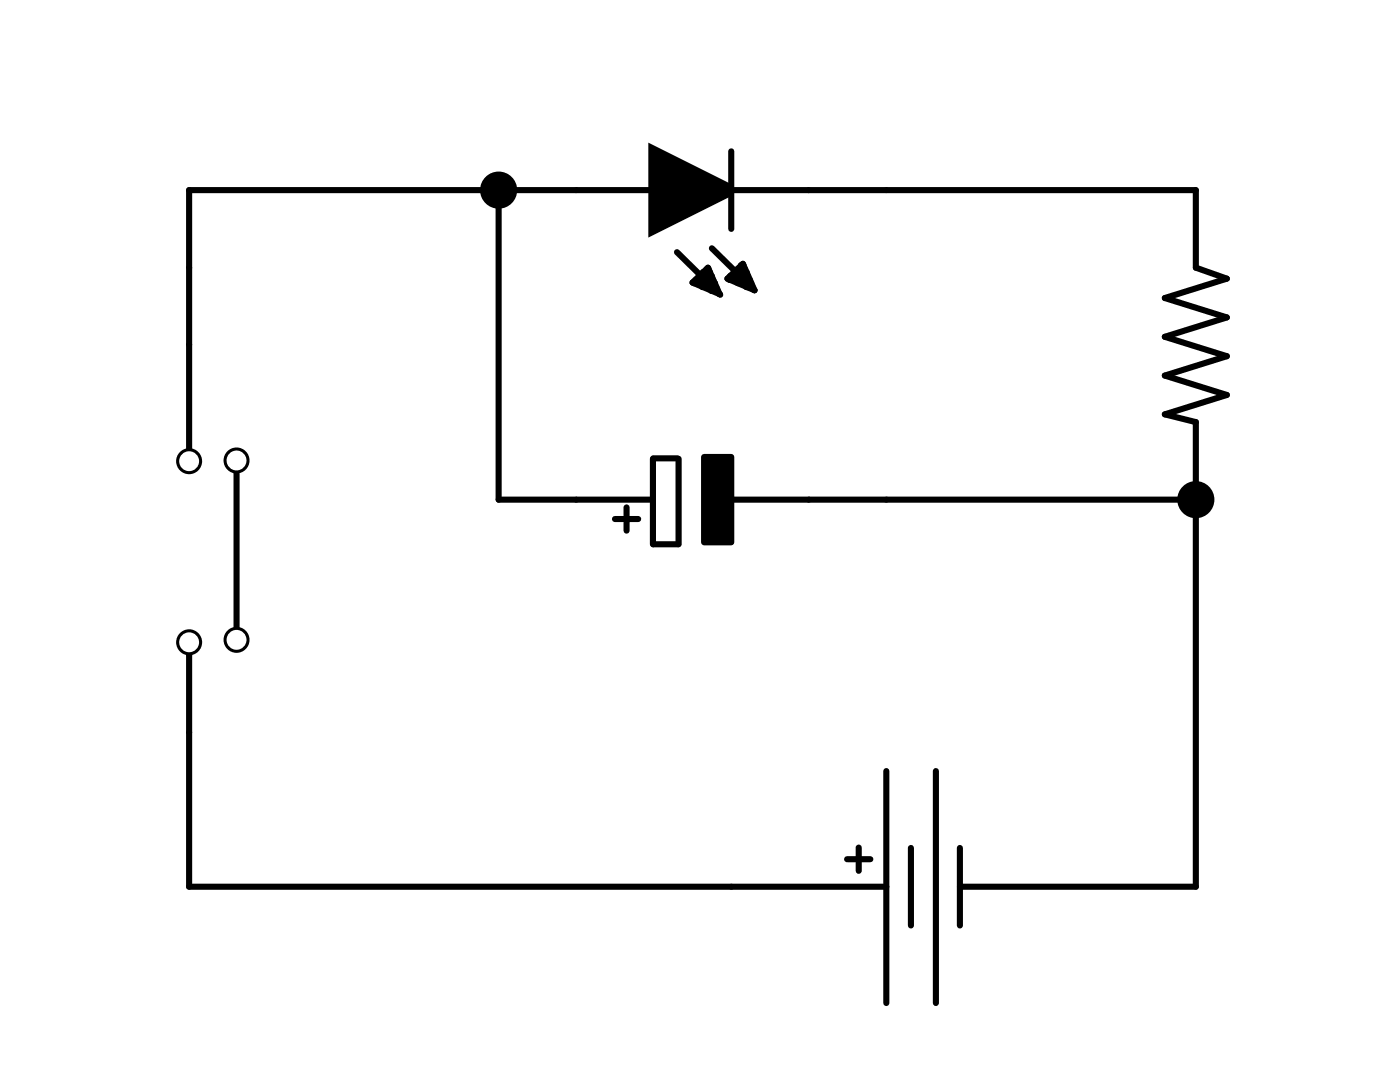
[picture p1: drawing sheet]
<?xml version="1.0" encoding="utf-8"?>
<!DOCTYPE eagle SYSTEM "eagle.dtd">
<!--
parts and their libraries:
SparkFun-LED: Licensing: CC v3.0 Share-Alike You are welcome to use this library for commercial purposes.
UG_2832HSWEG02: This work is placed in the public domain, and may be freely used for commercial and non-commercial work with the following conditions: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
-->
<eagle version="9.6.2">
<drawing>
<settings>
<setting alwaysvectorfont="no"/>
<setting keepoldvectorfont="yes"/>
<setting verticaltext="up"/>
</settings>
<grid distance="0.1" unitdist="inch" unit="inch" style="lines" multiple="1" display="no" altdistance="0.01" altunitdist="inch" altunit="inch"/>
<schematic xreflabel="%F%N/%S" xrefpart="/%S.%C%R">
<libraries>
<library name="SparkFun-LED">
<symbols>
<symbol name="LED">
<wire x1="1.27" y1="0" x2="0" y2="-2.54" width="0.254" layer="94"/>
<wire x1="0" y1="-2.54" x2="-1.27" y2="0" width="0.254" layer="94"/>
<wire x1="1.27" y1="-2.54" x2="0" y2="-2.54" width="0.254" layer="94"/>
<wire x1="0" y1="-2.54" x2="-1.27" y2="-2.54" width="0.254" layer="94"/>
<wire x1="1.27" y1="0" x2="0" y2="0" width="0.254" layer="94"/>
<wire x1="0" y1="0" x2="-1.27" y2="0" width="0.254" layer="94"/>
<wire x1="0" y1="0" x2="0" y2="-2.54" width="0.1524" layer="94"/>
<wire x1="-2.032" y1="-0.762" x2="-3.429" y2="-2.159" width="0.1524" layer="94"/>
<wire x1="-1.905" y1="-1.905" x2="-3.302" y2="-3.302" width="0.1524" layer="94"/>
<text x="3.556" y="-4.572" size="1.778" layer="95" rot="R90">&gt;NAME</text>
<text x="5.715" y="-4.572" size="1.778" layer="96" rot="R90">&gt;VALUE</text>
<pin name="C" x="0" y="-5.08" visible="off" length="short" direction="pas" rot="R90"/>
<pin name="A" x="0" y="2.54" visible="off" length="short" direction="pas" rot="R270"/>
<polygon width="0.1524" layer="94">
<vertex x="-3.429" y="-2.159"/>
<vertex x="-3.048" y="-1.27"/>
<vertex x="-2.54" y="-1.778"/>
</polygon>
<polygon width="0.1524" layer="94">
<vertex x="-3.302" y="-3.302"/>
<vertex x="-2.921" y="-2.413"/>
<vertex x="-2.413" y="-2.921"/>
</polygon>
</symbol>
</symbols>
<devicesets>
<deviceset name="LED" prefix="LED" uservalue="yes">
<gates>
<gate name="G$1" symbol="LED" x="0" y="0"/>
</gates>
<devices>
<device name="5MM" package="LED5MM">
<connects>
<connect gate="G$1" pin="A" pad="A"/>
<connect gate="G$1" pin="C" pad="K"/>
</connects>
<technologies>
<technology name=""/>
</technologies>
</device>
<device name="3MM" package="LED3MM">
<connects>
<connect gate="G$1" pin="A" pad="A"/>
<connect gate="G$1" pin="C" pad="K"/>
</connects>
<technologies>
<technology name=""/>
</technologies>
</device>
<device name="1206" package="LED-1206">
<connects>
<connect gate="G$1" pin="A" pad="A"/>
<connect gate="G$1" pin="C" pad="C"/>
</connects>
<technologies>
<technology name=""/>
</technologies>
</device>
<device name="0603" package="LED-0603">
<connects>
<connect gate="G$1" pin="A" pad="A"/>
<connect gate="G$1" pin="C" pad="C"/>
</connects>
<technologies>
<technology name=""/>
</technologies>
</device>
<device name="10MM" package="LED10MM">
<connects>
<connect gate="G$1" pin="A" pad="A"/>
<connect gate="G$1" pin="C" pad="C"/>
</connects>
<technologies>
<technology name=""/>
</technologies>
</device>
<device name="-FKIT-1206" package="FKIT-LED-1206">
<connects>
<connect gate="G$1" pin="A" pad="A"/>
<connect gate="G$1" pin="C" pad="C"/>
</connects>
<technologies>
<technology name=""/>
</technologies>
</device>
<device name="-3MM-NO_SILK" package="LED3MM-NS">
<connects>
<connect gate="G$1" pin="A" pad="A"/>
<connect gate="G$1" pin="C" pad="K"/>
</connects>
<technologies>
<technology name=""/>
</technologies>
</device>
<device name="5MM-KIT" package="LED5MM-KIT">
<connects>
<connect gate="G$1" pin="A" pad="A"/>
<connect gate="G$1" pin="C" pad="K"/>
</connects>
<technologies>
<technology name=""/>
</technologies>
</device>
</devices>
</deviceset>
</devicesets>
</library>
<library name="SparkFun-Passives">
<symbols>
<symbol name="RESISTOR">
<wire x1="-2.54" y1="0" x2="-2.159" y2="1.016" width="0.1524" layer="94"/>
<wire x1="-2.159" y1="1.016" x2="-1.524" y2="-1.016" width="0.1524" layer="94"/>
<wire x1="-1.524" y1="-1.016" x2="-0.889" y2="1.016" width="0.1524" layer="94"/>
<wire x1="-0.889" y1="1.016" x2="-0.254" y2="-1.016" width="0.1524" layer="94"/>
<wire x1="-0.254" y1="-1.016" x2="0.381" y2="1.016" width="0.1524" layer="94"/>
<wire x1="0.381" y1="1.016" x2="1.016" y2="-1.016" width="0.1524" layer="94"/>
<wire x1="1.016" y1="-1.016" x2="1.651" y2="1.016" width="0.1524" layer="94"/>
<wire x1="1.651" y1="1.016" x2="2.286" y2="-1.016" width="0.1524" layer="94"/>
<wire x1="2.286" y1="-1.016" x2="2.54" y2="0" width="0.1524" layer="94"/>
<text x="-3.81" y="1.4986" size="1.778" layer="95">&gt;NAME</text>
<text x="-3.81" y="-3.302" size="1.778" layer="96">&gt;VALUE</text>
<pin name="2" x="5.08" y="0" visible="off" length="short" direction="pas" swaplevel="1" rot="R180"/>
<pin name="1" x="-5.08" y="0" visible="off" length="short" direction="pas" swaplevel="1"/>
</symbol>
</symbols>
<devicesets>
<deviceset name="RESISTOR" prefix="R" uservalue="yes">
<gates>
<gate name="G$1" symbol="RESISTOR" x="0" y="0"/>
</gates>
<devices>
<device name="1206" package="1206">
<connects>
<connect gate="G$1" pin="1" pad="1"/>
<connect gate="G$1" pin="2" pad="2"/>
</connects>
<technologies>
<technology name=""/>
</technologies>
</device>
<device name="AXIAL-0.3" package="AXIAL-0.3">
<connects>
<connect gate="G$1" pin="1" pad="P$1"/>
<connect gate="G$1" pin="2" pad="P$2"/>
</connects>
<technologies>
<technology name=""/>
</technologies>
</device>
<device name="2010" package="R2010">
<connects>
<connect gate="G$1" pin="1" pad="1"/>
<connect gate="G$1" pin="2" pad="2"/>
</connects>
<technologies>
<technology name=""/>
</technologies>
</device>
<device name="0805-RES" package="0805">
<connects>
<connect gate="G$1" pin="1" pad="1"/>
<connect gate="G$1" pin="2" pad="2"/>
</connects>
<technologies>
<technology name=""/>
</technologies>
</device>
<device name="0603-RES" package="0603-RES">
<connects>
<connect gate="G$1" pin="1" pad="1"/>
<connect gate="G$1" pin="2" pad="2"/>
</connects>
<technologies>
<technology name=""/>
</technologies>
</device>
<device name="0402-RES" package="0402-RES">
<connects>
<connect gate="G$1" pin="1" pad="1"/>
<connect gate="G$1" pin="2" pad="2"/>
</connects>
<technologies>
<technology name=""/>
</technologies>
</device>
<device name="PTH-1/6W" package="1/6W-RES">
<connects>
<connect gate="G$1" pin="1" pad="1"/>
<connect gate="G$1" pin="2" pad="2"/>
</connects>
<technologies>
<technology name=""/>
</technologies>
</device>
<device name="2512" package="R2512">
<connects>
<connect gate="G$1" pin="1" pad="1"/>
<connect gate="G$1" pin="2" pad="2"/>
</connects>
<technologies>
<technology name=""/>
</technologies>
</device>
<device name="PTH-1/4W" package="AXIAL-0.4">
<connects>
<connect gate="G$1" pin="1" pad="P$1"/>
<connect gate="G$1" pin="2" pad="P$2"/>
</connects>
<technologies>
<technology name=""/>
</technologies>
</device>
<device name="PTH-1/2W" package="AXIAL-0.5">
<connects>
<connect gate="G$1" pin="1" pad="P$1"/>
<connect gate="G$1" pin="2" pad="P$2"/>
</connects>
<technologies>
<technology name=""/>
</technologies>
</device>
<device name="PTH-1W" package="AXIAL-0.6">
<connects>
<connect gate="G$1" pin="1" pad="P$1"/>
<connect gate="G$1" pin="2" pad="P$2"/>
</connects>
<technologies>
<technology name=""/>
</technologies>
</device>
<device name="PTH-2W" package="AXIAL-0.8">
<connects>
<connect gate="G$1" pin="1" pad="P$1"/>
<connect gate="G$1" pin="2" pad="P$2"/>
</connects>
<technologies>
<technology name=""/>
</technologies>
</device>
<device name="KIT" package="AXIAL-0.3-KIT">
<connects>
<connect gate="G$1" pin="1" pad="P$1"/>
<connect gate="G$1" pin="2" pad="P$2"/>
</connects>
<technologies>
<technology name=""/>
</technologies>
</device>
<device name="EZ" package="AXIAL-0.3EZ">
<connects>
<connect gate="G$1" pin="1" pad="P$1"/>
<connect gate="G$1" pin="2" pad="P$2"/>
</connects>
<technologies>
<technology name=""/>
</technologies>
</device>
</devices>
</deviceset>
</devicesets>
</library>
<library name="switch-dil">
<symbols>
<symbol name="DIP01">
<text x="-2.54" y="-5.08" size="1.778" layer="95" rot="R90">&gt;NAME</text>
<text x="4.445" y="-5.08" size="1.778" layer="96" rot="R90">&gt;VALUE</text>
<pin name="2" x="0" y="7.62" visible="pad" length="short" direction="pas" rot="R270"/>
<pin name="1" x="0" y="-7.62" visible="pad" length="short" direction="pas" rot="R90"/>
<wire x1="0" y1="-5.08" x2="0" y2="-2.54" width="0.254" layer="94"/>
<wire x1="0" y1="5.08" x2="0" y2="2.54" width="0.254" layer="94"/>
<wire x1="-2.54" y1="2.54" x2="-2.54" y2="-2.54" width="0.254" layer="94"/>
</symbol>
</symbols>
<devicesets>
<deviceset name="DS01" prefix="S" uservalue="yes">
<gates>
<gate name="G$1" symbol="DIP01" x="0" y="0"/>
</gates>
<devices>
<device name="" package="DS-01">
<connects>
<connect gate="G$1" pin="1" pad="1"/>
<connect gate="G$1" pin="2" pad="2"/>
</connects>
<technologies>
<technology name="">
<attribute name="MF" value="" constant="no"/>
<attribute name="MPN" value="" constant="no"/>
<attribute name="OC_FARNELL" value="unknown" constant="no"/>
<attribute name="OC_NEWARK" value="unknown" constant="no"/>
</technology>
</technologies>
</device>
</devices>
</deviceset>
</devicesets>
</library>
<library name="20mm_cell_throughholl">
<symbols>
<symbol name="BATTERY">
<wire x1="5.08" y1="3.81" x2="5.08" y2="-3.81" width="0.127" layer="94"/>
<wire x1="6.858" y1="1.27" x2="6.858" y2="-1.27" width="0.127" layer="94"/>
<wire x1="8.636" y1="3.81" x2="8.636" y2="-3.81" width="0.127" layer="94"/>
<wire x1="10.16" y1="1.27" x2="10.16" y2="-1.27" width="0.127" layer="94"/>
<pin name="+" x="0" y="0" length="middle"/>
<pin name="-" x="15.24" y="0" length="middle" rot="R180"/>
<text x="5.08" y="5.08" size="1.27" layer="95">&gt;NAME</text>
<text x="5.08" y="-5.08" size="1.27" layer="96">&gt;VALUE</text>
</symbol>
</symbols>
<devicesets>
<deviceset name="BATTCELL_20MM_THROUGHHOLE">
<gates>
<gate name="G$1" symbol="BATTERY" x="-7.62" y="0"/>
</gates>
<devices>
<device name="" package="BATTCON_20MM_4LEGS">
<connects>
<connect gate="G$1" pin="+" pad="P$1 P$2 P$3 P$4"/>
<connect gate="G$1" pin="-" pad="2"/>
</connects>
<technologies>
<technology name=""/>
</technologies>
</device>
</devices>
</deviceset>
</devicesets>
</library>
<library name="UG_2832HSWEG02">
<symbols>
<symbol name="CAPACITOR_POL">
<wire x1="-1.27" y1="2.54" x2="1.27" y2="2.54" width="0.254" layer="94"/>
<wire x1="1.27" y1="2.54" x2="1.27" y2="1.778" width="0.254" layer="94"/>
<wire x1="1.27" y1="1.778" x2="-1.27" y2="1.778" width="0.254" layer="94"/>
<wire x1="-1.27" y1="1.778" x2="-1.27" y2="2.54" width="0.254" layer="94"/>
<wire x1="-0.635" y1="3.81" x2="-0.635" y2="3.048" width="0.254" layer="94"/>
<wire x1="-1.016" y1="3.429" x2="-0.254" y2="3.429" width="0.254" layer="94"/>
<text x="2.54" y="2.54" size="1.27" layer="95" font="vector">&gt;NAME</text>
<text x="2.54" y="0" size="1.27" layer="96" font="vector">&gt;VALUE</text>
<rectangle x1="-1.397" y1="0" x2="1.397" y2="0.889" layer="94"/>
<pin name="+" x="0" y="5.08" visible="off" length="short" direction="pas" rot="R270"/>
<pin name="-" x="0" y="-2.54" visible="off" length="short" direction="pas" rot="R90"/>
</symbol>
</symbols>
<devicesets>
<deviceset name="CAP_ELECTROLYTIC" prefix="C" uservalue="yes">
<gates>
<gate name="G$1" symbol="CAPACITOR_POL" x="0" y="-2.54"/>
</gates>
<devices>
<device name="PANASONIC_C" package="PANASONIC_C">
<connects>
<connect gate="G$1" pin="+" pad="+"/>
<connect gate="G$1" pin="-" pad="-"/>
</connects>
<technologies>
<technology name=""/>
</technologies>
</device>
<device name="PANASONIC_D" package="PANASONIC_D">
<connects>
<connect gate="G$1" pin="+" pad="+"/>
<connect gate="G$1" pin="-" pad="-"/>
</connects>
<technologies>
<technology name=""/>
</technologies>
</device>
<device name="PTH_3.5MMGRID_8MMDIA" package="CELEC_3.5MM_8MM">
<connects>
<connect gate="G$1" pin="+" pad="+"/>
<connect gate="G$1" pin="-" pad="-"/>
</connects>
<technologies>
<technology name=""/>
</technologies>
</device>
<device name="PTH_3.5MMGRID_10MMDIA" package="CELEC_3.5MM_10MM">
<connects>
<connect gate="G$1" pin="+" pad="+"/>
<connect gate="G$1" pin="-" pad="-"/>
</connects>
<technologies>
<technology name=""/>
</technologies>
</device>
</devices>
</deviceset>
</devicesets>
</library>
</libraries>
<attributes>
</attributes>
<variantdefs>
</variantdefs>
<classes>
<class number="0" name="default" width="0" drill="0">
</class>
</classes>
<parts>
<part name="LED1" library="SparkFun-LED" deviceset="LED" device="5MM" value="REDLED"/>
<part name="S1" library="switch-dil" deviceset="DS01" device="" value="TILT_1"/>
<part name="U$1" library="20mm_cell_throughholl" deviceset="BATTCELL_20MM_THROUGHHOLE" device=""/>
<part name="R1" library="SparkFun-Passives" deviceset="RESISTOR" device="AXIAL-0.3"/>
<part name="C6" library="UG_2832HSWEG02" deviceset="CAP_ELECTROLYTIC" device="PTH_3.5MMGRID_8MMDIA"/>
</parts>
<sheets>
<sheet>
<plain>
</plain>
<instances>
<instance part="LED1" gate="G$1" x="48.26" y="63.5" smashed="yes" rot="R90">
<attribute name="NAME" x="52.832" y="67.056" size="1.778" layer="95" rot="R180"/>
<attribute name="VALUE" x="52.832" y="69.215" size="1.778" layer="96" rot="R180"/>
</instance>
<instance part="S1" gate="G$1" x="33.02" y="53.34" smashed="yes" rot="R180">
<attribute name="NAME" x="35.56" y="58.42" size="1.778" layer="95" rot="R270"/>
<attribute name="VALUE" x="28.575" y="58.42" size="1.778" layer="96" rot="R270"/>
</instance>
<instance part="U$1" gate="G$1" x="50.8" y="40.64" smashed="yes">
<attribute name="NAME" x="55.88" y="45.72" size="1.27" layer="95"/>
<attribute name="VALUE" x="55.88" y="35.56" size="1.27" layer="96"/>
</instance>
<instance part="R1" gate="G$1" x="66.04" y="58.42" smashed="yes" rot="R270">
<attribute name="NAME" x="67.5386" y="62.23" size="1.778" layer="95" rot="R270"/>
<attribute name="VALUE" x="62.738" y="62.23" size="1.778" layer="96" rot="R270"/>
</instance>
<instance part="C6" gate="G$1" x="50.8" y="53.34" smashed="yes" rot="R90">
<attribute name="NAME" x="48.26" y="55.88" size="1.27" layer="95" font="vector" rot="R90"/>
<attribute name="VALUE" x="50.8" y="55.88" size="1.27" layer="96" font="vector" rot="R90"/>
</instance>
</instances>
<busses>
</busses>
<nets>
<net name="N$2" class="0">
<segment>
<pinref part="LED1" gate="G$1" pin="A"/>
<wire x1="33.02" y1="63.5" x2="43.18" y2="63.5" width="0.2032" layer="91"/>
<pinref part="S1" gate="G$1" pin="1"/>
<wire x1="43.18" y1="63.5" x2="45.72" y2="63.5" width="0.2032" layer="91"/>
<wire x1="33.02" y1="60.96" x2="33.02" y2="63.5" width="0.2032" layer="91"/>
<wire x1="43.18" y1="63.5" x2="43.18" y2="53.34" width="0.2032" layer="91"/>
<wire x1="43.18" y1="53.34" x2="45.72" y2="53.34" width="0.2032" layer="91"/>
<junction x="43.18" y="63.5"/>
<pinref part="C6" gate="G$1" pin="+"/>
</segment>
</net>
<net name="N$3" class="0">
<segment>
<pinref part="LED1" gate="G$1" pin="C"/>
<wire x1="53.34" y1="63.5" x2="55.88" y2="63.5" width="0.2032" layer="91"/>
<wire x1="55.88" y1="63.5" x2="66.04" y2="63.5" width="0.2032" layer="91"/>
<pinref part="R1" gate="G$1" pin="1"/>
</segment>
</net>
<net name="N$4" class="0">
<segment>
<pinref part="S1" gate="G$1" pin="2"/>
<wire x1="50.8" y1="40.64" x2="33.02" y2="40.64" width="0.2032" layer="91"/>
<wire x1="33.02" y1="40.64" x2="33.02" y2="45.72" width="0.2032" layer="91"/>
<pinref part="U$1" gate="G$1" pin="+"/>
</segment>
</net>
<net name="N$6" class="0">
<segment>
<wire x1="53.34" y1="53.34" x2="55.88" y2="53.34" width="0.2032" layer="91"/>
<wire x1="66.04" y1="53.34" x2="66.04" y2="40.64" width="0.2032" layer="91"/>
<pinref part="U$1" gate="G$1" pin="-"/>
<pinref part="R1" gate="G$1" pin="2"/>
<wire x1="55.88" y1="53.34" x2="66.04" y2="53.34" width="0.1524" layer="91"/>
<junction x="66.04" y="53.34"/>
<pinref part="C6" gate="G$1" pin="-"/>
</segment>
</net>
</nets>
</sheet>
</sheets>
</schematic>
</drawing>
</eagle>
